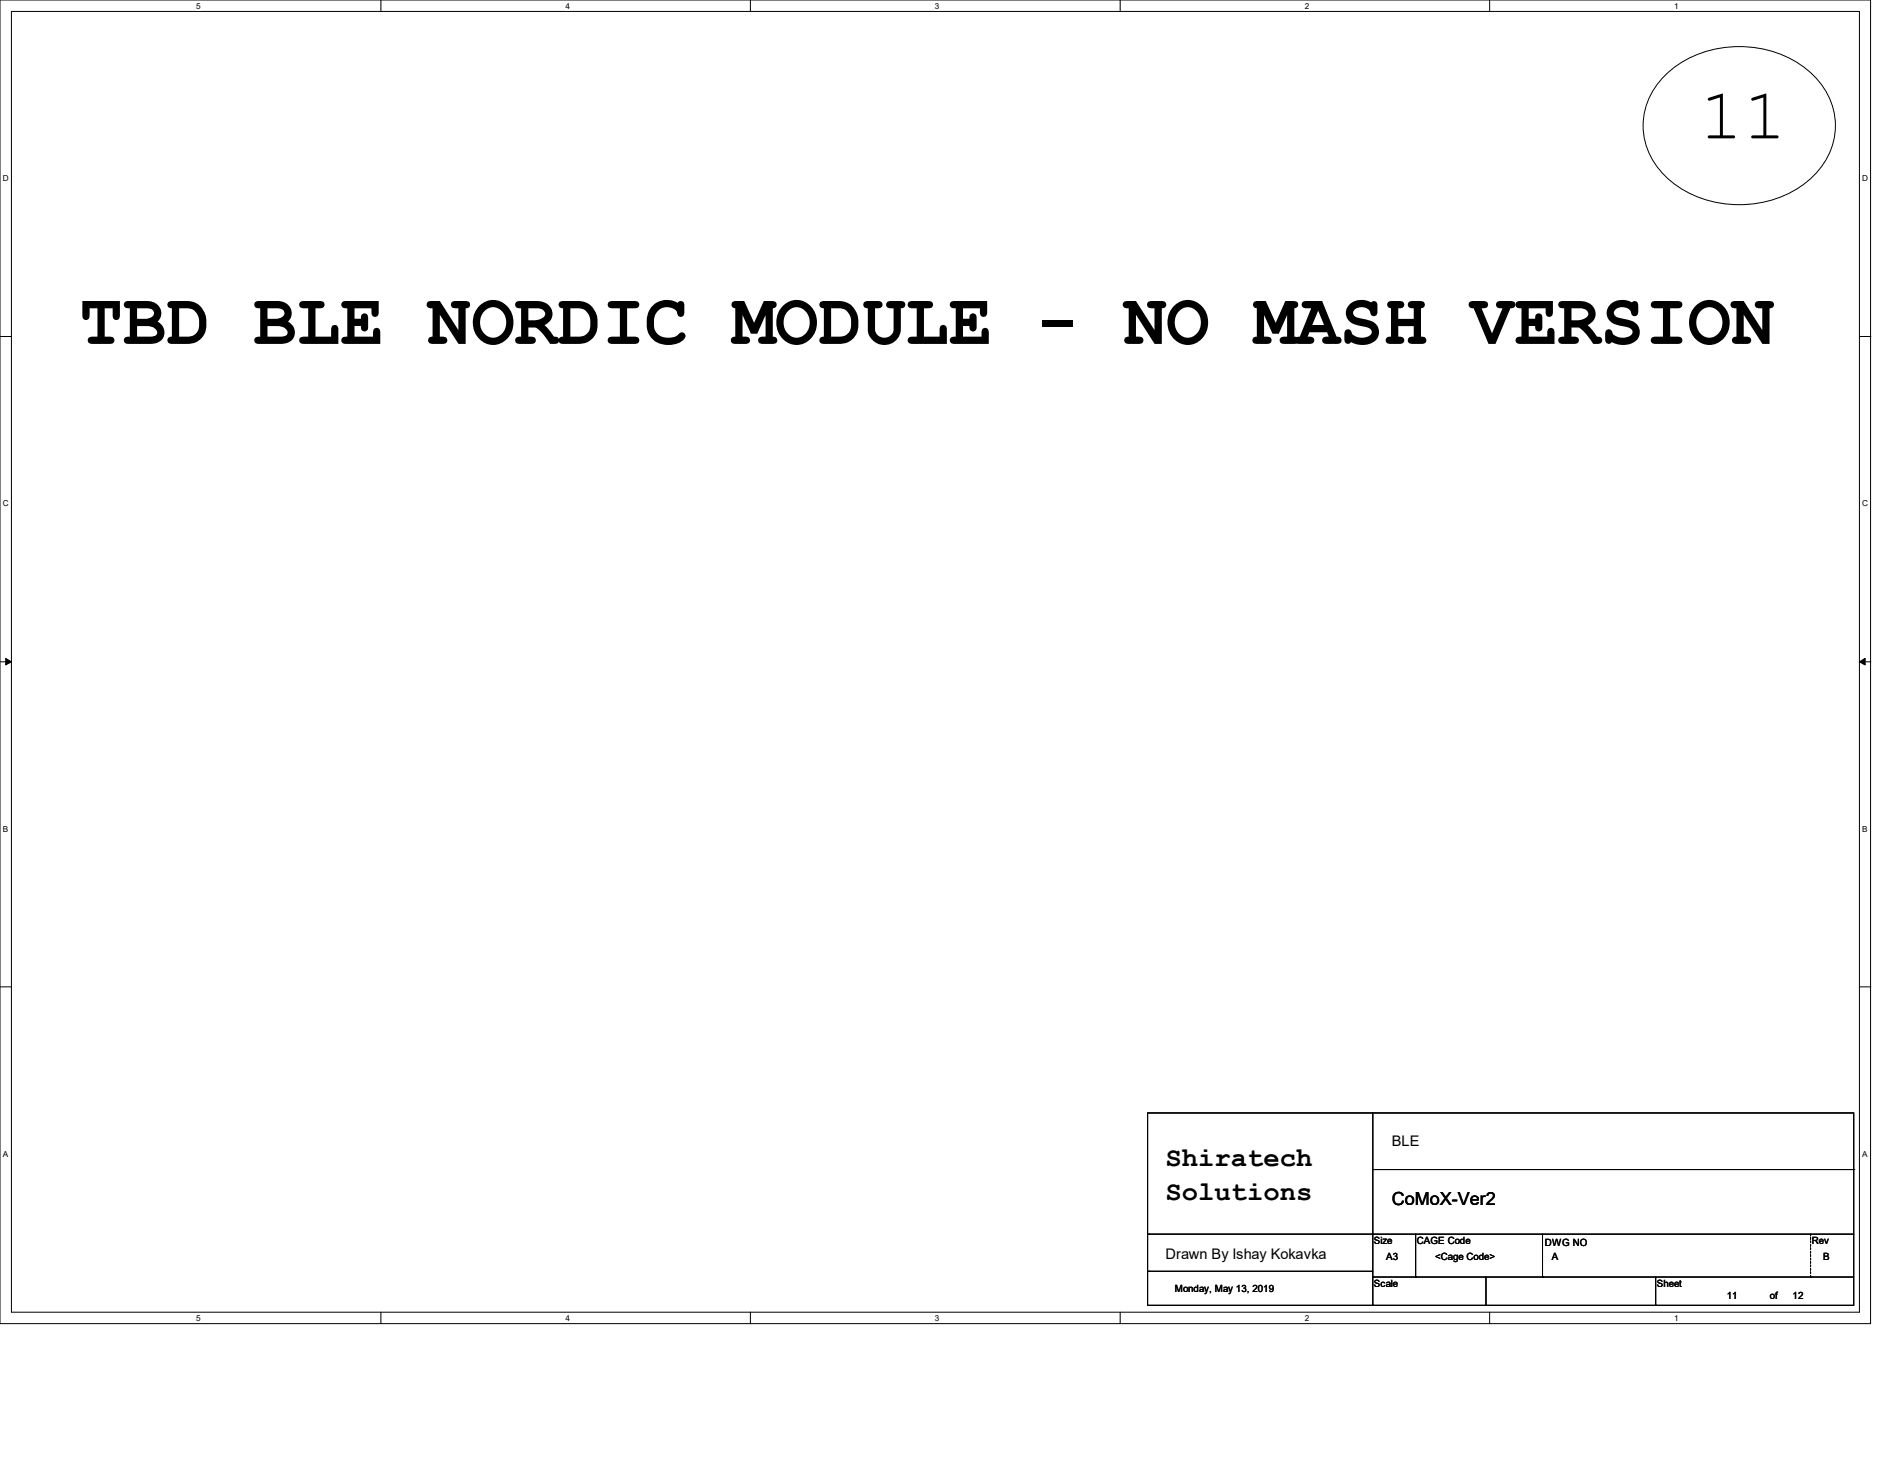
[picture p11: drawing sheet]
<svg xmlns="http://www.w3.org/2000/svg" width="279mm" height="216mm" viewBox="0 0 279 216" stroke-linecap="round" stroke-linejoin="round" font-family="sans-serif">
<path d="M0 0h277.1v196h-277.1zM1.7 1.7h273.8v192.6h-273.8z" fill="none" stroke="#000" stroke-width=".15"/>
<g fill="#fff">
<path d="M29 .2h.7v1.3h-.7z"/>
<path d="M29 194.5h.7v1.3h-.7z"/>
</g>
<path d="M56.4 0v1.7M56.4 194.3v1.7" fill="none" stroke="#000" stroke-width=".15"/>
<g fill="#fff">
<path d="M83.8 .2h.6v1.3h-.6z"/>
<path d="M83.8 194.5h.6v1.3h-.6z"/>
</g>
<path d="M111.2 0v1.7M111.2 194.3v1.7" fill="none" stroke="#000" stroke-width=".15"/>
<g fill="#fff">
<path d="M138.5 .2h.6v1.3h-.6z"/>
<path d="M138.5 194.5h.6v1.3h-.6z"/>
</g>
<path d="M165.9 0v1.7M165.9 194.3v1.7" fill="none" stroke="#000" stroke-width=".15"/>
<g fill="#fff">
<path d="M193.3 .2h.6v1.3h-.6z"/>
<path d="M193.3 194.5h.6v1.3h-.6z"/>
</g>
<path d="M220.7 0v1.7M220.7 194.3v1.7" fill="none" stroke="#000" stroke-width=".15"/>
<g fill="#fff">
<path d="M248 .2h.7v1.3h-.7z"/>
<path d="M248 194.5h.7v1.3h-.7z"/>
<path d="M.4 25.7h.9v1.4h-.9z"/>
<path d="M275.9 25.7h.8v1.4h-.8z"/>
<path d="M.4 73.9h.9v1.3h-.9z"/>
<path d="M275.9 73.9h.8v1.3h-.8z"/>
</g>
<path d="M0 49.8h1.7M275.5 49.8h1.7" fill="none" stroke="#000" stroke-width=".15"/>
<g fill="#fff">
<path d="M.4 122h.8v1.4h-.8z"/>
<path d="M275.9 122h.7v1.4h-.7z"/>
</g>
<path d="M0 98h1.7M275.5 98h1.7" fill="none" stroke="#000" stroke-width=".15"/>
<path d="M.8 97.5l.9 .5-.9 .5zM275.5 98l.8-.5v1z" fill="#000" stroke="#000" stroke-width=".15"/>
<g fill="#fff">
<path d="M.4 170.2h.8v1.3h-.8z"/>
<path d="M275.9 170.2h.7v1.3h-.7z"/>
</g>
<g fill="none" stroke="#000" stroke-width=".15">
<path d="M247.1 10.8a16.4 16.4 0 0 1 21.1 0 10.2 10.2 0 0 1 0 15.6 16.4 16.4 0 0 1-21.1 0 10.2 10.2 0 0 1 0-15.6zM0 146.1h1.7M275.5 146.1h1.7M170 164.8h104.6v28.5h-104.6zM203.4 173.2h71.2M203.4 164.8v28.5M274.6 173.2h.1M170.2 188.3h.1M170.2 182.8h.1M170.2 188.3h33.2M170.2 182.8h104.4M203.4 189.1h.1"/>
<path d="M203.4 193.3h.1M203.4 189.1h71.2M209.7 189.1h.1M209.7 182.8v6.3M220.1 193.3h.1M220.1 189.1v4.2M228.5 189.1h.1M228.5 182.8v6.3M245.3 193.3h.1M245.3 189.1v4.2"/>
</g>
<path d="M268.2 182.8v6.3M268.2 189.1h.1" fill="none" stroke="#000" stroke-width=".15" stroke-dasharray=".3"/>
<g font-size="10.7">
<text x="251.8" y="20.5">11</text>
<text x="11.8" y="50.9">TBD BLE NORDIC MODULE - NO MASH VERSION</text>
</g>
<g font-size="4">
<text x="172.7" y="172.7">Shiratech</text>
<text x="172.7" y="177.8">Solutions</text>
</g>
<text font-size="2.7" x="206.2" y="178.4">CoMoX-Ver2</text>
<g font-size="2.2">
<text x="206.2" y="169.6">BLE</text>
<text x="172.7" y="186.4">Drawn By Ishay Kokavka</text>
</g>
<g font-size="1.5">
<text x="203.5" y="184.3">Size</text>
<text x="209.9" y="184.3">CAGE Code</text>
<text x="228.9" y="184.4">DWG NO</text>
<text x="268.4" y="184.3">Rev</text>
<text x="174" y="191.3">Monday, May 13, 2019</text>
<text x="203.5" y="190.6">Scale</text>
<text x="205.4" y="186.6">A3</text>
<text x="212.6" y="186.6">&lt;Cage Code&gt;</text>
<text x="229.9" y="186.6">A</text>
<text x="245.4" y="190.6">Sheet</text>
<text x="270.1" y="186.6">B</text>
<text x="255.8" y="192.3">11</text>
<text x="262.2" y="192.3">of</text>
<text x="265.6" y="192.3">12</text>
</g>
<g font-size="1.2">
<text x="29" y="1.3">5</text>
<text x="83.8" y="1.3">4</text>
<text x="138.5" y="1.3">3</text>
<text x="193.3" y="1.3">2</text>
<text x="248" y="1.3">1</text>
<text x=".4" y="26.8">D</text>
<text x="275.9" y="26.8">D</text>
<text x=".4" y="75">C</text>
<text x="275.9" y="75">C</text>
<text x=".4" y="123.1">B</text>
<text x="275.9" y="123.1">B</text>
<text x=".4" y="171.3">A</text>
<text x="275.9" y="171.3">A</text>
<text x="29" y="195.6">5</text>
<text x="83.8" y="195.6">4</text>
<text x="138.5" y="195.6">3</text>
<text x="193.3" y="195.6">2</text>
<text x="248" y="195.6">1</text>
</g>
</svg>
